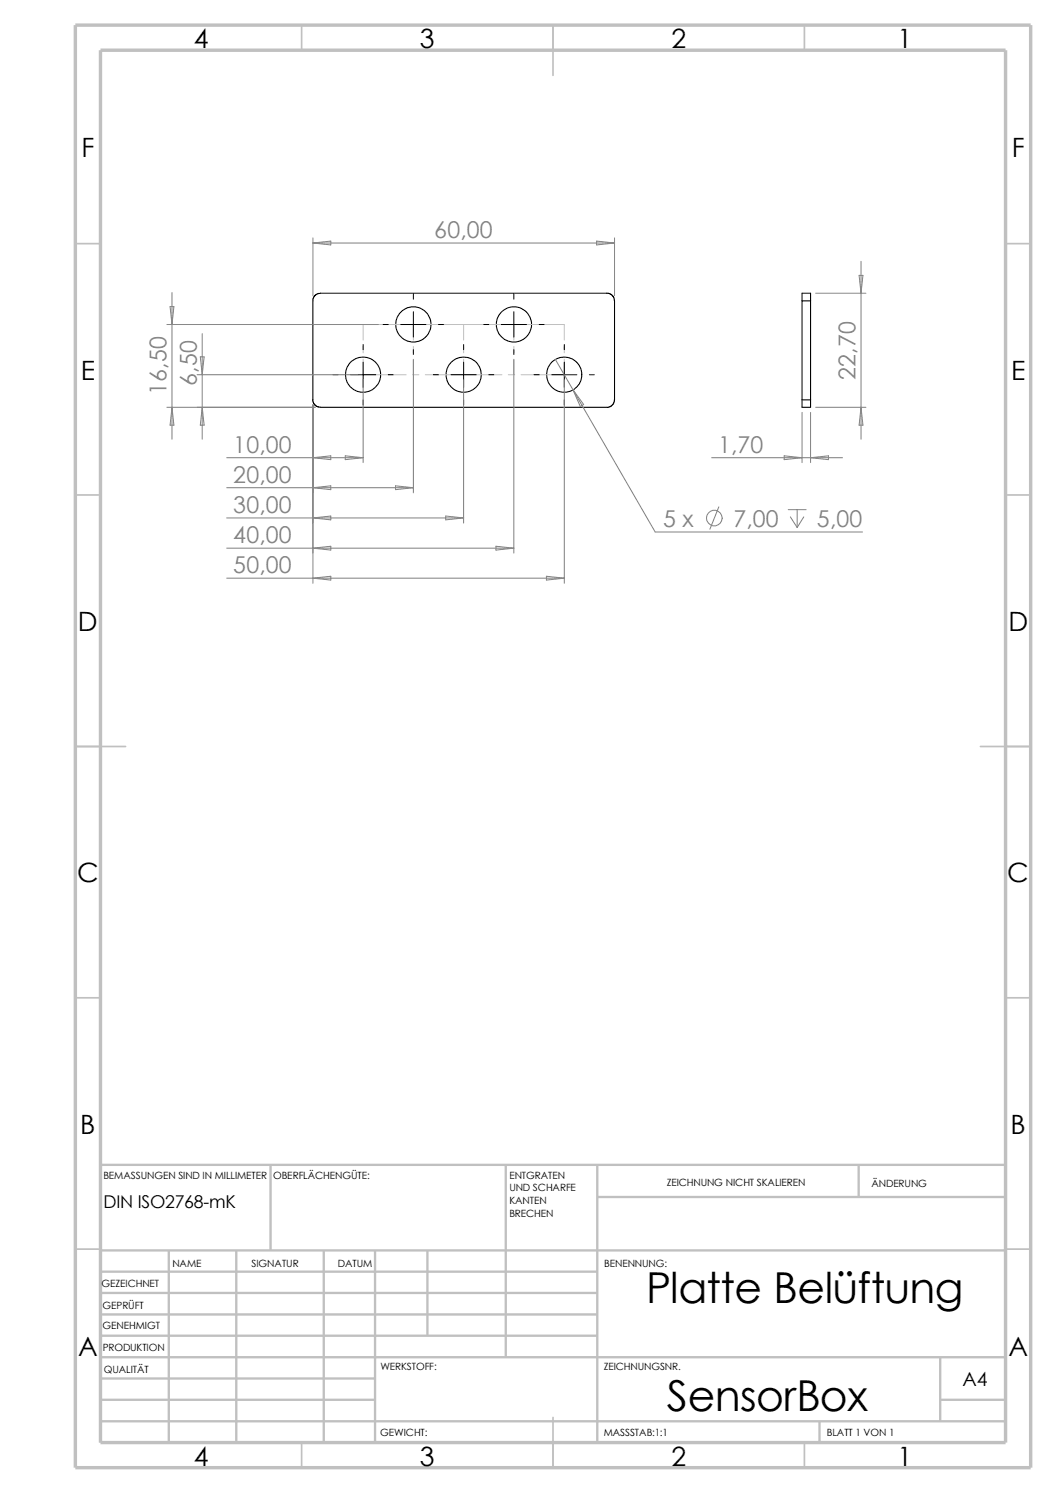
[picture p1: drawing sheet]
<svg xmlns="http://www.w3.org/2000/svg" width="210mm" height="297mm" viewBox="0 0 210 297" stroke-linecap="round" stroke-linejoin="round" font-family="sans-serif">
<g fill="none" stroke="#c0c0c0" stroke-width=".34">
<path d="M60 5v5M110 5v10M160 5v5M15 48.5h5M200 48.5h5M15 98.5h5M200 98.5h5M15 148.5h10M195 148.5h10M15 198.5h5M200 198.5h5M15 248.5h5"/>
<path d="M200 248.5h5M60 287v5M110 282v10M160 287v5"/>
</g>
<g fill="none" stroke="#c0c0c0" stroke-width=".47">
<path d="M53.8 231.7v17.1M100.6 231.7v38.3M118.8 231.7v55.3M118.8 238.1h81.2M170.8 231.7v6.4M200 231.7h-180v55.3M20 253h98.8M20 257.2h98.8M20 248.8h180M33.6 248.8v38.2M47 248.8v38.2M64.4 248.8v38.2"/>
<path d="M74.6 248.8v38.2M85 248.8v16.9M20 261.5h98.8M20 265.7h98.8M20 270h180M20 274.2h54.6M20 278.5h54.6M187 278.5h13M187 270v12.7M20 282.7h180M163 282.7v4.3"/>
</g>
<path d="M15 5h190v287h-190zM20 10h180v277h-180z" fill="none" stroke="#c0c0c0" stroke-width=".68" stroke-linecap="butt"/>
<g fill="none" stroke="#000" stroke-width=".21">
<path d="M159.5 59.9h1.7M159.5 59.9v19.6M159.5 59.9v-1.6h1.7v1.6M161.2 59.9v19.6M62.2 79.5l.2 .7 .3 .5 1 .3h57M62.2 79.5v-20l.3-.6 .7-.5 57.8-.1 .9 .6 .3 1v19.6l-.2 .8-.4 .5-.9 .3M159.5 79.5h1.7M159.5 79.5v1.5h1.7v-1.5"/>
<circle cx="72.2" cy="74.5" r="3.5"/>
<circle cx="82.2" cy="64.5" r="3.5"/>
<circle cx="92.2" cy="74.5" r="3.5"/>
<circle cx="102.2" cy="64.5" r="3.5"/>
<circle cx="112.2" cy="74.5" r="3.5"/>
</g>
<g fill="none" stroke="#c0c0c0" stroke-width=".2">
<path d="M72.2 71.5v3h8.6M72.2 68.9v1.3M80.8 64.6h-8.6v3M82 64.6h1.3M82 74.5h1.3M82.2 64.6v3M82.2 68.9v1.3M82.2 71.5v3M84.6 64.6h15.2M84.6 74.5h15.2M92.2 64.6v3M92.2 68.9v1.3"/>
<path d="M92.2 71.5v3M101.1 64.6h1.3M101.1 74.5h1.3M102.2 64.6v3M102.2 68.9v1.3M102.2 71.5v3M103.6 64.6h8.6v3M112.2 68.9v1.3M112.2 71.5v3h-8.6"/>
</g>
<g fill="none" stroke="#000" stroke-width=".2">
<path d="M82.2 58.5v1M102.2 58.5v1M66.2 74.5h1M69.7 74.5h5M72.2 68.5v1.1M72.2 72.1v4.9M72.2 79.5v1.1M76.2 64.6h1M77.2 74.5h1M79.7 64.6h5M82.2 62v5.1M82.2 69.6v.9"/>
<path d="M86.2 74.5h1M87.2 64.6h1M89.7 74.5h5M92.2 68.5v1.1M92.2 72.1v4.9M92.2 79.5v1.1M96.2 64.6h1M97.2 74.5h1M99.7 64.6h5M102.2 62v5.1M102.2 69.6v.9M106.2 74.5h1"/>
<path d="M107.2 64.6h1M109.7 74.5h5M112.2 68.5v1.1M112.2 72.1v4.9M112.2 79.5v1.1M117.2 74.5h1"/>
</g>
<g fill="none" stroke="#808080" stroke-width=".2">
<path d="M34.2 58.2v29.2M62.2 47.3v11.5M62.2 48.3l3.6-.3v.7zM62.2 48.3h60M118.7 48l3.5 .3-3.5 .4zM122.2 47.3v11.5M162.2 58.3h10M170.9 54.8h.7l-.4 3.5zM171.2 52v35.4M33.2 64.6h42M33.8 61h.8l-.4 3.6zM39.2 74.5h32"/>
<path d="M39.8 71h.8l-.4 3.5zM40.2 66.4v21M72.2 75.5v16.5M82.2 71.5v26.5M92.2 75.5v28.6M102.2 71.5v38.5M110.4 71.5l3.6 6.1M112.2 75.5v40.5M114 77.6l16.3 28.2h41.2M114 77.6l2.1 2.9-.7 .4zM33.2 81h29.5M34.2 81l.4 3.6h-.8z"/>
<path d="M40.2 81l.4 3.6h-.8zM45.1 91.1h27.1M45.1 97h37.1M62.2 80.6v35.4M62.2 91.1l3.6-.4v.7zM62.2 97l3.6-.4v.8zM68.7 90.7l3.5 .4-3.5 .3zM78.7 96.6l3.5 .4-3.5 .4zM141.5 91.1h26.1M156 90.7l3.5 .4-3.5 .3zM159.5 82v10M161.2 82v10"/>
<path d="M161.2 91.1l3.6-.4v.7zM162.2 81h10M171.2 81l.4 3.6h-.7zM45.1 115h67.1M45.1 103h47.1M45.1 109.1h57.1M62.2 103l3.6-.3v.7zM62.2 109.1l3.6-.4v.7zM62.2 115l3.6-.4v.8zM88.6 102.7l3.6 .3-3.6 .4zM98.6 108.7l3.6 .4-3.6 .3zM108.7 114.6l3.5 .4-3.5 .4z"/>
<path d="M143 100.8l-1.8 4.5M156.8 101.4h3.5M157.2 102.8l1.3 2.1M158.5 101.4v3.5M159.9 102.8l-1.4 2.1"/>
<circle cx="142.1" cy="103.1" r="1.56"/>
</g>
<g font-size="8.5">
<text x="128.5" y="259.2">Platte Belüftung</text>
<text x="132.6" y="280.6">SensorBox</text>
</g>
<g font-size="5.3">
<text x="38.5" y="9.6">4</text>
<text x="83.5" y="9.6">3</text>
<text x="133.5" y="9.6">2</text>
<text x="178.5" y="9.6">1</text>
<text x="16.2" y="31.3">F</text>
<text x="201.2" y="31.3">F</text>
<text x="16" y="75.6">E</text>
<text x="201.1" y="75.6">E</text>
<text x="15.5" y="125.6">D</text>
<text x="200.6" y="125.6">D</text>
<text x="15.3" y="175.6">C</text>
<text x="200.3" y="175.6">C</text>
<text x="16" y="225.6">B</text>
<text x="201" y="225.6">B</text>
<text x="15.5" y="269.8">A</text>
<text x="200.5" y="269.8">A</text>
<text x="38.5" y="291.6">4</text>
<text x="83.5" y="291.6">3</text>
<text x="133.5" y="291.6">2</text>
<text x="178.5" y="291.6">1</text>
</g>
<g font-size="4.6" fill="#808080">
<text x="86.4" y="47.4">60,00</text>
<text x="39.1" y="76.7" transform="rotate(-90 39.1 76.7)">6,50</text>
<text x="170.1" y="75.5" transform="rotate(-90 170.1 75.5)">22,70</text>
<text x="33.1" y="78.6" transform="rotate(-90 33.1 78.6)">16,50</text>
<text x="46.4" y="90.1">10,00</text>
<text x="142.8" y="90.1">1,70</text>
<text x="46.4" y="96.1">20,00</text>
<text x="46.4" y="102.1">30,00</text>
<text x="131.9" y="104.9">5 x</text>
<text x="145.8" y="104.9">7,00</text>
<text x="162.5" y="104.9">5,00</text>
<text x="46.4" y="108.1">40,00</text>
<text x="46.4" y="114.1">50,00</text>
</g>
<text font-size="3.9" x="191.4" y="275.6">A4</text>
<text font-size="3.5" x="20.6" y="240.3">DIN ISO2768-mK</text>
<g font-size="2">
<text x="20.6" y="234.6">BEMASSUNGEN SIND IN MILLIMETER</text>
<text x="54.4" y="234.6">OBERFLÄCHENGÜTE:</text>
<text x="101.3" y="239.5">KANTEN</text>
<text x="101.3" y="234.5">ENTGRATEN</text>
<text x="101.3" y="237">UND SCHARFE</text>
<text x="132.6" y="236">ZEICHNUNG NICHT SKALIEREN</text>
<text x="173.3" y="236.2">ÄNDERUNG</text>
<text x="101.3" y="242">BRECHEN</text>
<text x="50" y="252">SIGNATUR</text>
<text x="67.2" y="252">DATUM</text>
<text x="120.2" y="252">BENENNUNG:</text>
<text x="20.2" y="256.1">GEZEICHNET</text>
<text x="34.3" y="252.1">NAME</text>
<text x="20.4" y="260.4">GEPRÜFT</text>
<text x="20.4" y="264.5">GENEHMIGT</text>
<text x="20.4" y="268.8">PRODUKTION</text>
<text x="20.7" y="273.2">QUALITÄT</text>
<text x="75.6" y="272.5">WERKSTOFF:</text>
<text x="120.1" y="272.5">ZEICHNUNGSNR.</text>
<text x="75.6" y="285.6">GEWICHT:</text>
<text x="120.1" y="285.6">MASSSTAB:1:1</text>
<text x="164.5" y="285.6">BLATT 1 VON 1</text>
</g>
</svg>
